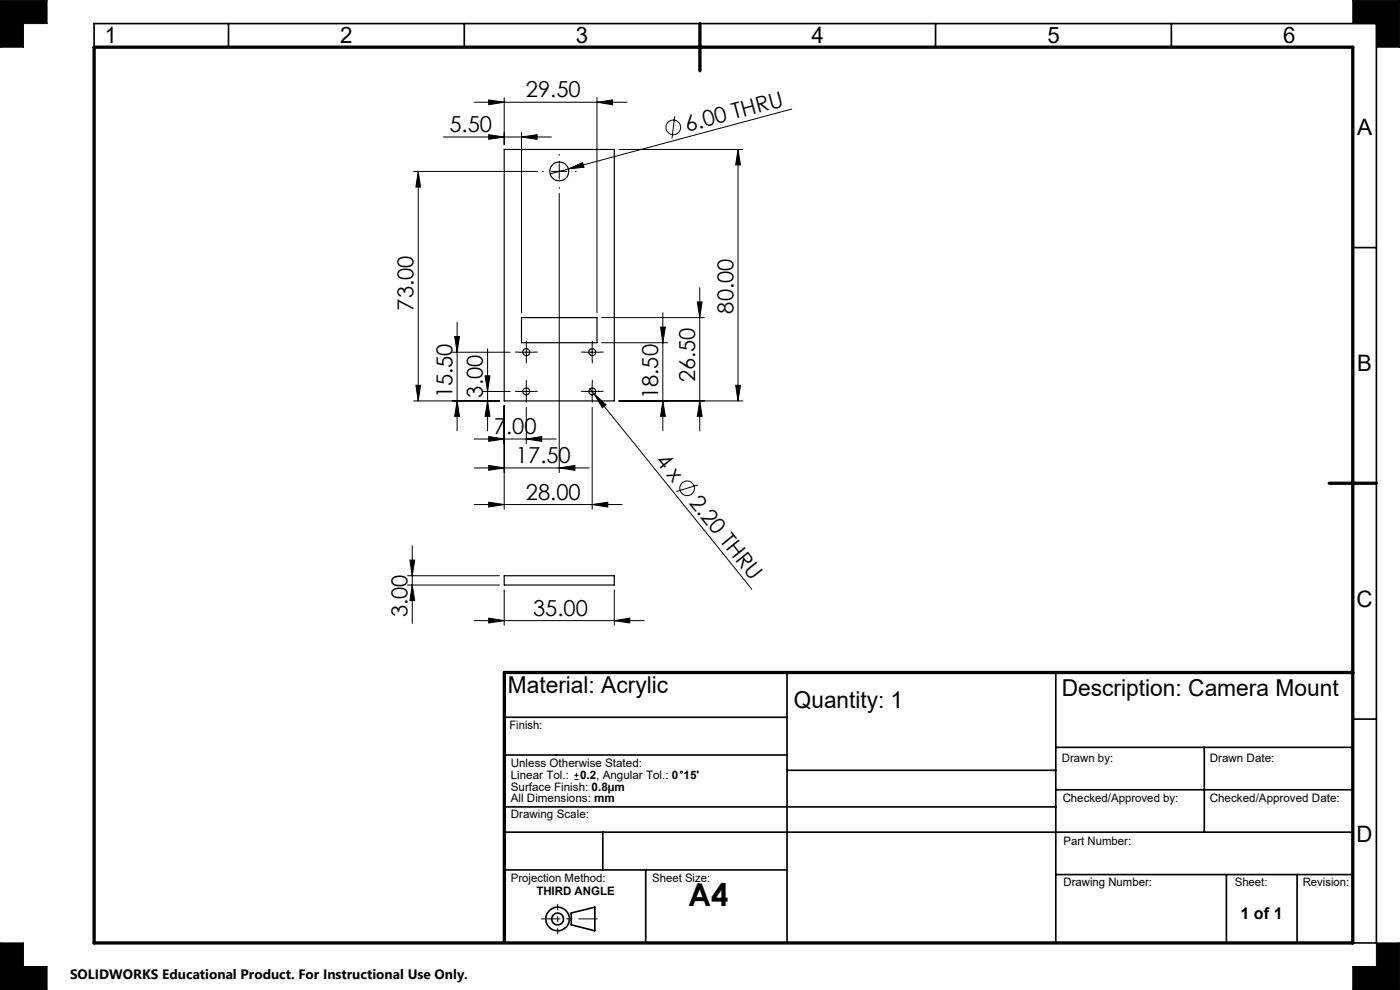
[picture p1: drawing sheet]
<svg xmlns="http://www.w3.org/2000/svg" width="297mm" height="210mm" viewBox="0 0 297 210" stroke-linecap="round" stroke-linejoin="round" font-family="sans-serif">
<g fill="none" stroke="#000" stroke-width=".25">
<path d="M107 31.7h23.3v53.3h-23.3zM110.6 67.4h16v5.3h-16zM107 122.1h23.3v2h-23.3z"/>
<circle cx="118.6" cy="36.4" r="2.02"/>
<circle cx="111.6" cy="74.7" r=".73"/>
<circle cx="125.6" cy="74.7" r=".73"/>
<circle cx="111.6" cy="83" r=".74"/>
<circle cx="125.6" cy="83" r=".74"/>
</g>
<g fill="none" stroke="#000" stroke-width=".35">
<path d="M20 10v-5h272v195h-5M48.5 5v5M98.5 5v5M198.5 5v5M248.5 5v5M287 52.5h5M107 152.1h60M167 142.7v57M224 142.7v57M224 158.5h63M255.5 158.5v18M287 152.5h5"/>
<path d="M107 171.2h117M107 176.5h180M107 160.2h60M127.9 176.5v8M167 163.4h57M224 167.5h63M107 184.5h60M121.2 193.7l5-1.3v5l-5-1.2zM137 184.5v15.2M224 185.5h63M260.2 185.5v14.5M275.2 185.5v14.5"/>
<circle cx="118.3" cy="194.9" r="1.25"/>
<circle cx="118.3" cy="194.9" r="2.5"/>
</g>
<path d="M114.8 194.9h12" fill="none" stroke="#000" stroke-width=".21" stroke-dasharray="15.2 1.3 1.3 1.3" stroke-dashoffset="11.1" stroke-linecap="butt"/>
<path d="M118.3 191.7v6.5" fill="none" stroke="#000" stroke-width=".21" stroke-dasharray="15.2 1.3 1.3 1.3" stroke-dashoffset="13.9" stroke-linecap="butt"/>
<g fill="none" stroke="#000" stroke-width=".21">
<path d="M0 0h10v5h-5v5h-5zM287 0h10v10h-5v-5h-5zM87.7 36.4h26.3M88.7 36.4v48.6M88.7 36.4l.5 3.3h-1zM94.1 29.1h22.9M100.6 21.7h32.4M103.7 28.6l3.3 .5-3.3 .5zM103.7 21.2l3.3 .5-3.3 .5zM107 20.7v10M110.6 29.1l3.3-.5v1zM110.6 28.1v38.2"/>
<path d="M117 36.4h3.3M118.6 34.7v3.3M120.6 35.8l3-1.3 .3 1zM120.6 35.8l-3.9 1.1M126.6 21.7l3.3-.5v1zM126.6 20.7v45.6M131.3 31.7h26.3M143.1 24.7l-.5 4.7M156.6 31.7l.5 3.3h-1zM156.6 31.7v53.3M168 23.1l-47.4 12.7M118.6 41v59.3"/>
<path d="M96 74.7h12.2M96.4 71.4h1.1l-.5 3.3zM97 68.4v23M102.9 79.7h1l-.5 3.3zM103.4 74v17.4M110 74.7h3.3M111.7 73v3.4M124 74.7h3.3M125.6 73v3.4M127.6 72.7h14M127.6 67.4h21.8M140.1 69.4h1l-.5 3.3z"/>
<path d="M140.6 66.3v25.1M147.9 64.1h1l-.5 3.3zM148.4 61v30.4M87.7 85h18.3M88.2 81.7h1l-.5 3.3zM97 85l.5 3.3h-1.1zM100.6 93.1h17.4M100.6 99.3h24.4M102.4 83h5.8M103.4 85l.5 3.3h-1zM103.7 92.6l3.3 .5-3.3 .5zM103.7 98.7l3.3 .6-3.3 .5z"/>
<path d="M107 86v22M110 83h3.3M111.7 81.4v3.3M111.7 93.1l3.2-.5v1zM111.7 86.4v7.7M118.6 99.3l3.4-.6v1.1zM124 83h3.3M125.2 82.5l.9 1.1M125.6 81.4v3.3M125.6 86.4v21.6M126.1 83.6l2.5 2.3-.8 .6zM126.1 83.6l33.4 41.4"/>
<path d="M131.3 85h26.3M140.6 85l.5 3.3h-1zM148.4 85l.5 3.3h-1zM156.1 81.7h1l-.5 3.3zM87 118.8h1l-.5 3.3zM87.5 115.8v16.4M100.6 107h31.4M103.7 106.5l3.3 .5-3.3 .6zM125.6 107l3.3-.5v1.1zM148.1 102.9l-4.6 1.4M86.5 124.1h19.5M86.5 122.1h19.5"/>
<path d="M87.5 124.1l.5 3.3h-1zM100.6 131.6h36.1M103.7 131.1l3.3 .5-3.3 .5zM107 125.1v7.5M130.3 131.6l3.3-.5v1zM130.3 125.1v7.5M121.8 165.3h.9M121.8 164.5h.9M122.3 164v.9M0 200h5v5h5v5h-10zM287 205h5v-5h5v10h-10z"/>
<circle cx="142.8" cy="27" r="1.55"/>
<circle cx="145.8" cy="103.6" r="1.56"/>
<circle cx="144.6" cy="163.8" r=".22"/>
</g>
<path d="M20 10h267v190h-267zM148.5 5v10M282 102.5h10M287 142.7h-180v57" fill="none" stroke="#000" stroke-width=".7"/>
<path d="M0 0v10h5v-5h5v-5zM0 200v10h10v-5h-5v-5zM292 200v5h-5v5h10v-10zM287 0v5h5v5h5v-10z" fill-rule="evenodd" fill="#000"/>
<g fill="none" stroke="#000" stroke-width=".21" stroke-dasharray="15.2 1.3 1.3 1.3" stroke-linecap="butt">
<path d="M115.3 36.3h-.3M118.7 33v-.3M118.7 39.7v.3M122 36.3h.3M110 74.7h-.7M111.7 73v-.7M111.7 76.3v.8M113.3 74.7h.8M124 74.7h-.7M125.7 73v-.7M125.7 76.3v.8M127.3 74.7h.8"/>
<path d="M110 83h-.7M111.7 81.3v-.7M111.7 84.7v.7M113.3 83h.8M124 83h-.7M125.7 81.3v-.7M125.7 84.7v.7M127.3 83h.8"/>
</g>
<g fill="#000">
<path d="M120.6 35.8l3-1.3 .3 1zM126.1 83.6l2.5 2.3-.8 .6z"/>
<path d="M87.5 124.1l.5 3.3h-1zM87 118.8h1l-.5 3.3zM103.4 85l.5 3.3h-1zM102.9 79.7h1l-.5 3.3zM97 85l.5 3.3h-1.1zM96.4 71.4h1.1l-.5 3.3zM88.2 81.7h1l-.5 3.3zM88.7 36.4l.5 3.3h-1zM140.6 85l.5 3.3h-1zM140.1 69.4h1l-.5 3.3zM148.4 85l.5 3.3h-1zM147.9 64.1h1l-.5 3.3zM156.1 81.7h1l-.5 3.3zM156.6 31.7l.5 3.3h-1z"/>
<path d="M103.7 131.1l3.3 .5-3.3 .5zM130.3 131.6l3.3-.5v1zM103.7 92.6l3.3 .5-3.3 .5zM111.7 93.1l3.2-.5v1zM103.7 106.5l3.3 .5-3.3 .6zM125.6 107l3.3-.5v1.1zM103.7 98.7l3.3 .6-3.3 .5zM118.6 99.3l3.4-.6v1.1zM103.7 28.6l3.3 .5-3.3 .5zM110.6 29.1l3.3-.5v1zM103.7 21.2l3.3 .5-3.3 .5zM126.6 21.7l3.3-.5v1z"/>
</g>
<text font-size="6.7" x="146" y="192.1">A4</text>
<g font-size="4.9">
<text x="107.7" y="147">Material: Acrylic</text>
<text x="225.3" y="147.6">Description: Camera Mount</text>
<text x="168.4" y="150.1">Quantity: 1</text>
</g>
<g font-size="4.8">
<text x="22.3" y="9.2">1</text>
<text x="72.2" y="9.2">2</text>
<text x="122.2" y="9.2">3</text>
<text x="172.2" y="9.2">4</text>
<text x="222.2" y="9.2">5</text>
<text x="272.2" y="9.2">6</text>
<text x="287.9" y="28.7">A</text>
<text x="287.9" y="78.7">B</text>
<text x="287.8" y="128.7">C</text>
<text x="287.8" y="178.7">D</text>
</g>
<g font-size="4.7">
<text x="111.6" y="20.7">29.50</text>
<text x="95.3" y="28">5.50</text>
<text x="145.8" y="28" transform="rotate(-15 145.8 28)">6.00 THRU</text>
<text x="87.7" y="65.9" transform="rotate(-90 87.7 65.9)">73.00</text>
<text x="155.6" y="66.5" transform="rotate(-90 155.6 66.5)">80.00</text>
<text x="147.4" y="81.1" transform="rotate(-90 147.4 81.1)">26.50</text>
<text x="96" y="84.5" transform="rotate(-90 96 84.5)">15.50</text>
<text x="102.4" y="84.3" transform="rotate(-90 102.4 84.3)">3.00</text>
<text x="139.6" y="84.7" transform="rotate(-90 139.6 84.7)">18.50</text>
<text x="104.8" y="92.1">7.00</text>
<text x="109.5" y="98.2">17.50</text>
<text x="138.9" y="97.8" transform="rotate(51 138.9 97.8)">4 x</text>
<text x="111.6" y="106">28.00</text>
<text x="146.1" y="106.6" transform="rotate(51 146.1 106.6)">2.20 THRU</text>
<text x="86.5" y="130.9" transform="rotate(-90 86.5 130.9)">3.00</text>
<text x="113.1" y="130.6">35.00</text>
</g>
<text font-size="3.4" x="263.2" y="194.9">1 of 1</text>
<text font-size="2.9" x="14.9" y="207.6">SOLIDWORKS Educational Product. For Instructional Use Only.</text>
<g font-size="2.5">
<text x="108.1" y="154.7">Finish:</text>
<text x="225.3" y="161.5">Drawn by:</text>
<text x="256.6" y="161.5">Drawn Date:</text>
<text x="108.4" y="162.8">Unless Otherwise Stated:</text>
<text x="108.4" y="165.3">Linear Tol.:</text>
<text x="108.4" y="167.7">Surface Finish: 0.8µm</text>
<text x="123.1" y="165.3">0.2, Angular Tol.: 0</text>
<text x="145" y="165.3">15'</text>
<text x="108.4" y="170.2">All Dimensions: mm</text>
<text x="108.4" y="173.6">Drawing Scale:</text>
<text x="225.4" y="170.2">Checked/Approved by:</text>
<text x="256.6" y="170.2">Checked/Approved Date:</text>
<text x="225.6" y="179.2">Part Number:</text>
<text x="108.4" y="187.1">Projection Method:</text>
<text x="113.8" y="189.9">THIRD ANGLE</text>
<text x="138.3" y="187">Sheet Size:</text>
<text x="225.6" y="187.9">Drawing Number:</text>
<text x="261.9" y="187.9">Sheet:</text>
<text x="276.4" y="187.9">Revision:</text>
</g>
</svg>
